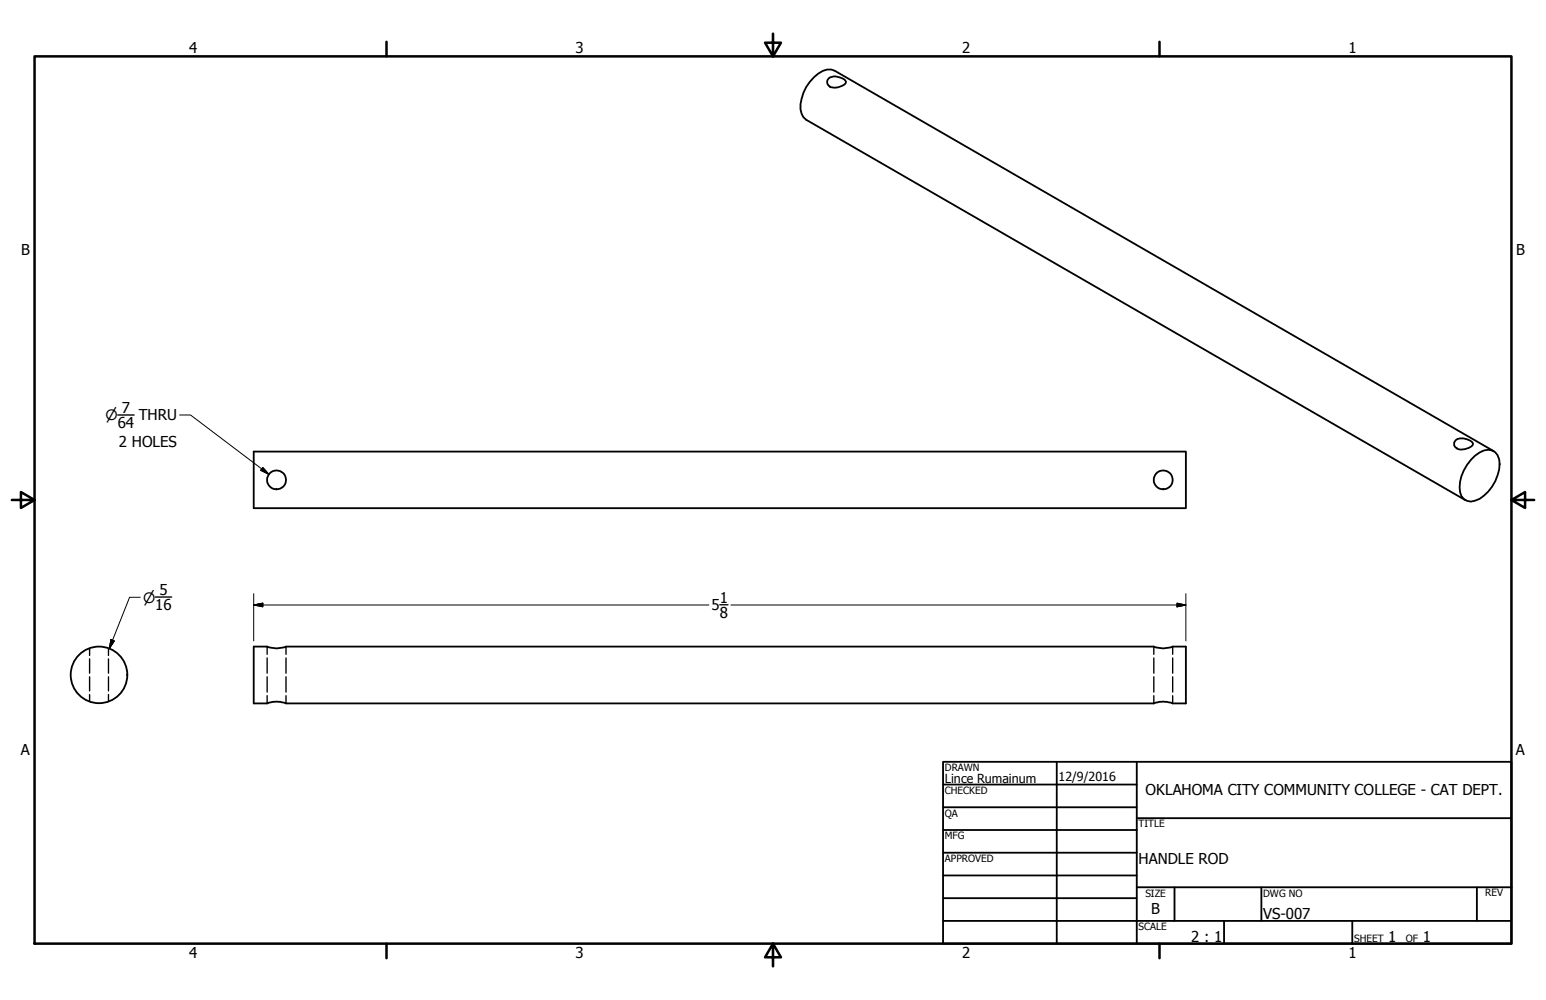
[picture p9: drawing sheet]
<svg xmlns="http://www.w3.org/2000/svg" width="432mm" height="279mm" viewBox="0 0 432 279" stroke-linecap="round" stroke-linejoin="round" font-family="sans-serif">
<!-- layer: Visible (ANSI) -->
<g fill="none" stroke="#000" stroke-width=".51">
<path d="M231.5 21.9a3.9 3.9 0 0 1 4.7 .8l.1 .2a3.7 3.7 0 0 1-4.1 1.5 1.48 1.48 0 0 1-.7-2.5zM70.9 126.2h260.3v15.8h-260.3zM406.6 123a3.9 3.9 0 0 1 4.8 .8v.2a3.6 3.6 0 0 1-4.1 1.5 1.43 1.43 0 0 1-1.1-1 1.43 1.43 0 0 1 .4-1.5zM412 127.3a4.5 4.5 0 0 1 5.6-.9 5.7 5.7 0 0 1 .7 6.4 10.9 10.9 0 0 1-6.3 7.1 3 3 0 0 1-4.2-2.4 11.4 11.4 0 0 1 4.2-10.2zM417.2 126l-184.1-106.3a4.2 4.2 0 0 0-4.6 .9 12 12 0 0 0-4.9 9.9l.3 1.3 .5 1 .8 .7 184.1 106.3M35.6 188.6a7.9 7.9 0 0 0-11.6-7 7.9 7.9 0 0 0-.9 13.4 7.9 7.9 0 0 0 12.4-5.4l.1-1M70.9 180.7h3.7a7.1 7.1 0 0 0 5.3 0h242.4a7.1 7.1 0 0 0 5.2 0h3.7v15.8h-3.7a7.1 7.1 0 0 0-5.2 0h-242.4a7.1 7.1 0 0 0-5.3 0h-3.7z"/>
<circle cx="77.3" cy="134.1" r="2.64"/>
<circle cx="324.9" cy="134.1" r="2.64"/>
</g>
<!-- layer: Hidden (ANSI) -->
<g fill="none" stroke="#000" stroke-width=".38">
<path d="M25 181.2v1.9M25 184.1v4M25 189.1v3.9M25 194.1v1.9M30.3 181.2v1.9M30.3 184.1v4M30.3 189.1v3.9M30.3 194.1v1.9M74.6 180.7v2.1M74.6 183.8v4.3M74.6 189.1v4.3M74.6 194.4v2.1"/>
<path d="M79.9 180.7v2.1M79.9 183.8v4.3M79.9 189.1v4.3M79.9 194.4v2.1M322.3 180.7v2.1M322.3 183.8v4.3M322.3 189.1v4.3M322.3 194.4v2.1M327.5 180.7v2.1M327.5 183.8v4.3M327.5 189.1v4.3M327.5 194.4v2.1"/>
</g>
<!-- layer: Border (ANSI) -->
<path d="M9.7 15.7h412.4v248h-412.4zM107.9 11.7v4M215.9 9.4v6.3l-2.2-3.8h4.4l-2.2 3.8M323.8 11.7v4M3.3 139.7h6.4l-3.9-2.2v4.4l3.9-2.2M422.1 139.7l3.9 2.2v-4.4l-3.9 2.2h6.4M107.9 263.7v4M215.9 263.7l2.2 3.8h-4.4l2.2-3.8v6.3M323.8 263.7v4" fill="none" stroke="#000" stroke-width=".7"/>
<!-- layer: Title (ANSI) -->
<g fill="none" stroke="#000" stroke-width=".51">
<path d="M263.4 212.9h158.7v50.8h-158.7zM263.4 219.2h54.1M295.1 212.9v50.8M317.5 212.9v50.8M263.4 225.6h54.1M263.4 231.9h54.1M263.4 238.3h54.1M317.5 228.6h104.6M263.4 244.6h54.1M263.4 251h54.1M263.4 257.3h158.7M317.5 247.9h104.6"/>
<path d="M328 247.9v9.4M341.9 257.3v6.4M352.3 247.9v9.4M377.7 257.3v6.4M412.5 247.9v9.4"/>
</g>
<!-- layer: Symbol (ANSI) -->
<path d="M32.9 116h4.6" fill="none" stroke="#000" stroke-width=".38"/>
<path d="M50.2 116h3l21.9 16.5M73.4 130.6l1.7 1.9-2.3-1.1z" fill="none" stroke="#000" stroke-width=".28"/>
<path d="M72.8 131.4l2.3 1.1zM73.4 130.6l1.7 1.9-2.3-1.1z" fill="#000" stroke="#000" stroke-width=".28"/>
<!-- layer: Dimension (ANSI) -->
<path d="M43.4 166.8h4.5M201 169h2.3" fill="none" stroke="#000" stroke-width=".38"/>
<path d="M31 178.7l.9 .4-1.4 2.1zM39.2 166.9h-3l-5.7 14.3M70.9 169l2.5-.5v1zM70.9 169h127.1M70.9 165.9v13.2M204.2 169h127M328.7 168.5l2.5 .5-2.5 .5zM331.2 165.9v13.2" fill="none" stroke="#000" stroke-width=".28"/>
<path d="M31 178.7l-.5 2.5zM31 178.7l.9 .4-1.4 2.1zM70.9 169l2.5-.5zM70.9 169l2.5-.5v1zM328.7 169.5l2.5-.5zM328.7 168.5l2.5 .5-2.5 .5z" fill="#000" stroke="#000" stroke-width=".28"/>
<g font-size="4.2">
<text x="52.8" y="14.7">4</text>
<text x="160.8" y="14.7">3</text>
<text x="268.7" y="14.7">2</text>
<text x="376.7" y="14.7">1</text>
<text x="5.9" y="71.4">B</text>
<text x="423.5" y="71.4">B</text>
<text x="32.9" y="119.6">64</text>
<text x="34" y="115.4">7</text>
<text x="38.8" y="117.5">THRU</text>
<text x="33.2" y="125">2 HOLES</text>
<text x="44.5" y="166.3">5</text>
<text x="43.4" y="170.4">16</text>
<text x="198.8" y="170.5">5</text>
<text x="201" y="168.5">1</text>
<text x="201" y="172.6">8</text>
<text x="5.8" y="211.1">A</text>
<text x="423.4" y="211.1">A</text>
<text x="320" y="222.2">OKLAHOMA CITY COMMUNITY COLLEGE - CAT DEPT.</text>
<text x="318" y="241.3">HANDLE ROD</text>
<text x="321.5" y="255.4">B</text>
<text x="352.8" y="256.7">VS-007</text>
<text x="332.7" y="263.1">2 : 1</text>
<text x="387.7" y="263.1">1</text>
<text x="397.4" y="263.1">1</text>
<text x="52.8" y="267.7">4</text>
<text x="160.8" y="267.7">3</text>
<text x="268.7" y="267.7">2</text>
<text x="376.7" y="267.7">1</text>
</g>
<g font-size="4">
<text x="29.5" y="117.5">⌀</text>
<text x="40" y="168.3">⌀</text>
</g>
<g font-size="3.5">
<text x="263.9" y="218.6">Lince Rumainum</text>
<text x="295.7" y="218.1">12/9/2016</text>
</g>
<g font-size="2.8">
<text x="263.9" y="215.4">DRAWN</text>
<text x="263.9" y="221.8">CHECKED</text>
<text x="263.9" y="228.2">QA</text>
<text x="318" y="231.1">TITLE</text>
<text x="263.9" y="234.5">MFG</text>
<text x="263.9" y="240.9">APPROVED</text>
<text x="319.9" y="250.5">SIZE</text>
<text x="352.8" y="250.5">DWG NO</text>
<text x="414.8" y="250.4">REV</text>
<text x="318" y="259.9">SCALE</text>
<text x="378.2" y="263.1">SHEET</text>
<text x="392.6" y="263.1">OF</text>
</g>
</svg>
